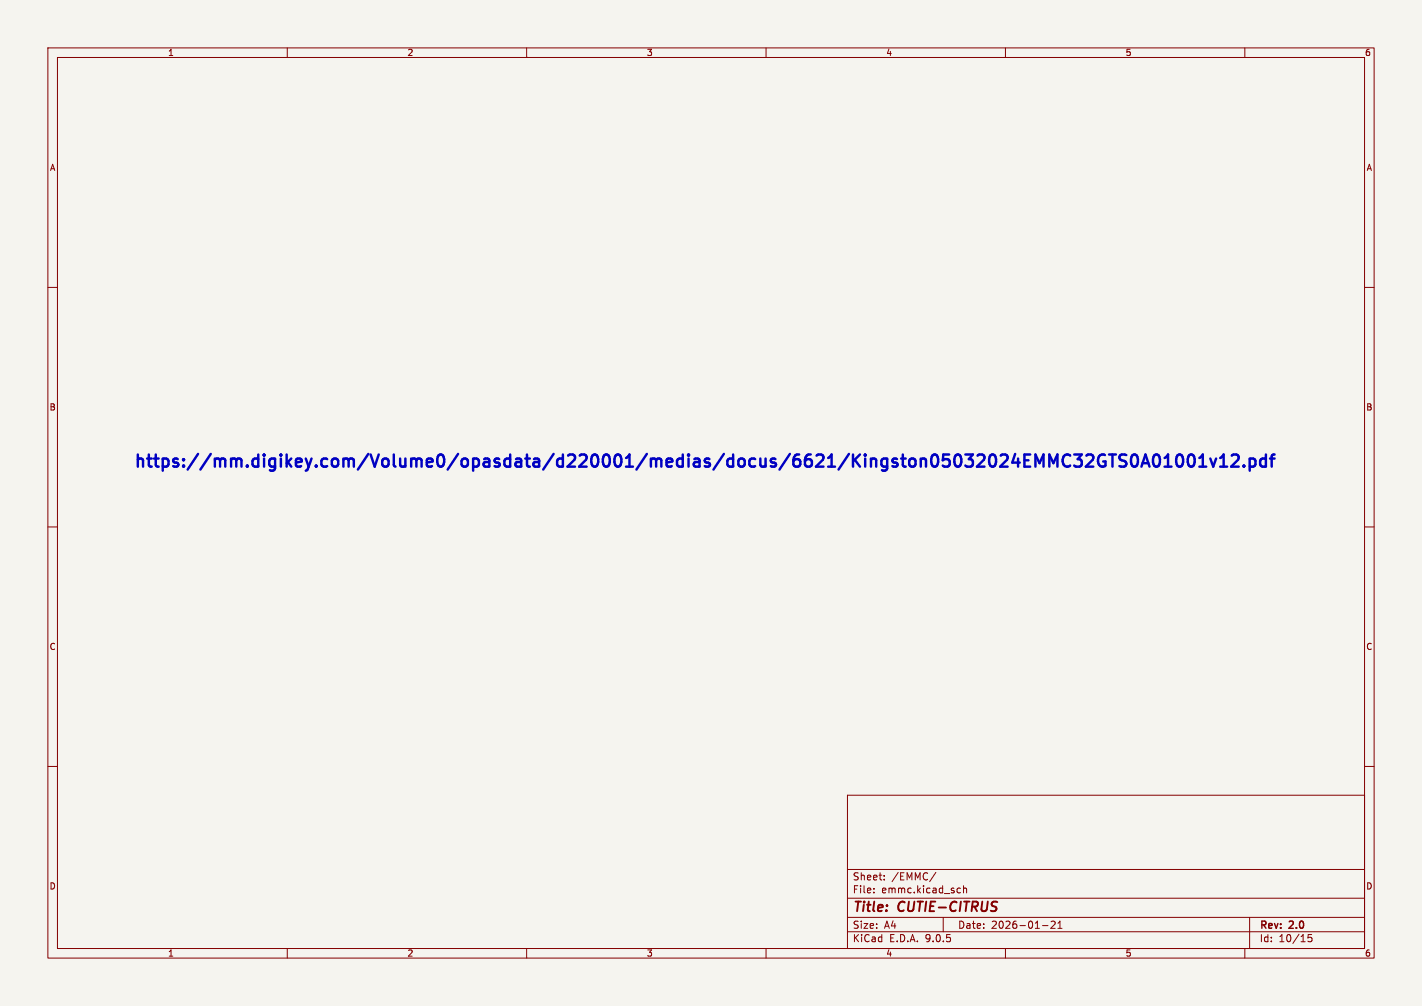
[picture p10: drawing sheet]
<svg xmlns="http://www.w3.org/2000/svg" width="297mm" height="210mm" viewBox="0 0 297 210" stroke-linecap="round" stroke-linejoin="round" font-family="sans-serif">
<path d="M0 0h297v210h-297z" fill="#f5f4ef" stroke="#f5f4ef" stroke-width=".21"/>
<g fill="none" stroke="#840000" stroke-width=".21">
<path d="M10 10h277v190h-277zM12 12h273v186h-273zM60 10v2M110 10v2M160 10v2M210 10v2M260 10v2M10 60h2M285 60h2M10 110h2M285 110h2M10 160h2"/>
<path d="M177 166h108v32h-108zM285 160h2M60 198v2M110 198v2M160 198v2M177 194.5h108M177 191.5h108M177 187.5h108M177 181.5h108M182.5 186.3v.1M182.5 185.5v.1M184.7 183.6v.1"/>
<path d="M184.7 182.8v.1M195.5 182.1l-1.3 2M197 191.5v3M200.2 185.4l.4 .1M200.6 186.3l-.4 .1M201.2 185.5l.3-.1 .3 .1 .1 .9M201.2 184.9v1.5M210 198v2M217.7 193.2h1.2M219.5 192.4l.6-.1 .3 .4-.9 1.1h.9M221 193.8h.8M221 192.7l.4-.4v1.5"/>
<path d="M260 198v2M261 191.5v6.5M274 195.1h-.8v.7l.2-.1h.5l.1 .3v.5l-.3 .1-.5-.1"/>
</g>
<g fill="none" stroke="#0000c2" stroke-width=".51">
<path d="M230.4 96.3h.5v.9a.87 .87 0 0 1-1.3-.1M230.8 95a.92 .92 0 0 0-1.2 .2M231.6 94.9h1.5M232.3 94.9v2.5M235.3 95l-1-.1a.62 .62 0 0 0-.5 .6 .62 .62 0 0 0 .5 .6 .93 .93 0 0 1 1 .6 .65 .65 0 0 1-.5 .7l-1-.1M236.5 95.1a.61 .61 0 0 1 .6-.2 .61 .61 0 0 1 .5 .5 1.31 1.31 0 0 1-.8 2 1.55 1.55 0 0 1-.3-2.3zM238.4 97.4l.8-2.5 .9 2.5M238.6 96.7h1.2M241.2 95a.6 .6 0 0 1 .9 .4 1.31 1.31 0 0 1-.7 2 1.69 1.69 0 0 1-.2-2.4zM243.2 97.4h1.5M243.2 95.6l.8-.7v2.5M245.9 95.1a.61 .61 0 0 1 .6-.2 .61 .61 0 0 1 .5 .5 1.31 1.31 0 0 1-.7 2 1.55 1.55 0 0 1-.4-2.3z"/>
<path d="M248.4 95a.6 .6 0 0 1 1 .4 1.31 1.31 0 0 1-.7 2 1.69 1.69 0 0 1-.3-2.4zM250.5 97.4h1.4M250.5 95.6l.7-.7v2.5M252.8 95.7l.6 1.7 .6-1.7M254.8 97.4h1.5M254.8 95.6l.8-.7v2.5M257.3 95.1l.3-.2h.6a.69 .69 0 0 1 .4 1.1l-1.5 1.4h1.6M259.8 97.2l.1 .1-.1 .1M259.8 97.2l-.1 .1 .1 .1M259.8 97.2v.2M261 95.8l.7-.1 .5 .5v.7l-.2 .4-.3 .1-.7-.1M261 95.7v2.6"/>
<path d="M264.4 95.8l-.7-.1-.5 .5v.7l.2 .4 .3 .1 .7-.1M264.4 94.9v2.5M265.2 95.7h1M266.2 94.9l-.5 .1-.1 .2v2.2"/>
</g>
<text font-size="3.5" fill="#0000c2" x="27.7" y="98.3">https://mm.digikey.com/Volume0/opasdata/d220001/medias/docus/6621/Kingston05032024EMMC32GTS0A01001v12.pdf</text>
<g font-size="2.8" fill="#840000">
<text x="178" y="190.9">Title:</text>
<text x="187.7" y="190.9">CUTIE-CITRUS</text>
</g>
<g font-size="2.1" fill="#840000">
<text x="178" y="184">Sheet:</text>
<text x="186.2" y="184">/EMMC/</text>
<text x="178" y="186.7">File:</text>
<text x="184.1" y="186.7">emmc.kicad_sch</text>
<text x="178" y="196.9">KiCad</text>
<text x="178" y="194.1">Size:</text>
<text x="184.7" y="194.1">A4</text>
<text x="185.7" y="196.9">E.D.A.</text>
<text x="193.3" y="196.9">9.0.5</text>
<text x="200" y="194.1">Date:</text>
<text x="207" y="194.1">2026-01-21</text>
<text x="263" y="194.3">Rev:</text>
<text x="263" y="196.9">Id:</text>
<text x="267.1" y="196.9">10/15</text>
<text x="269.4" y="194.3">2.0</text>
</g>
<g font-size="1.8" fill="#840000">
<text x="35" y="11.9">1</text>
<text x="85" y="11.9">2</text>
<text x="135" y="11.9">3</text>
<text x="185" y="11.9">4</text>
<text x="235" y="11.9">5</text>
<text x="285" y="11.9">6</text>
<text x="10.3" y="35.9">A</text>
<text x="285.3" y="35.9">A</text>
<text x="10.3" y="85.9">B</text>
<text x="285.3" y="85.9">B</text>
<text x="10.3" y="135.9">C</text>
<text x="285.3" y="135.9">C</text>
<text x="10.3" y="185.9">D</text>
<text x="285.3" y="185.9">D</text>
<text x="35" y="199.9">1</text>
<text x="85" y="199.9">2</text>
<text x="135" y="199.9">3</text>
<text x="185" y="199.9">4</text>
<text x="235" y="199.9">5</text>
<text x="285" y="199.9">6</text>
</g>
</svg>
